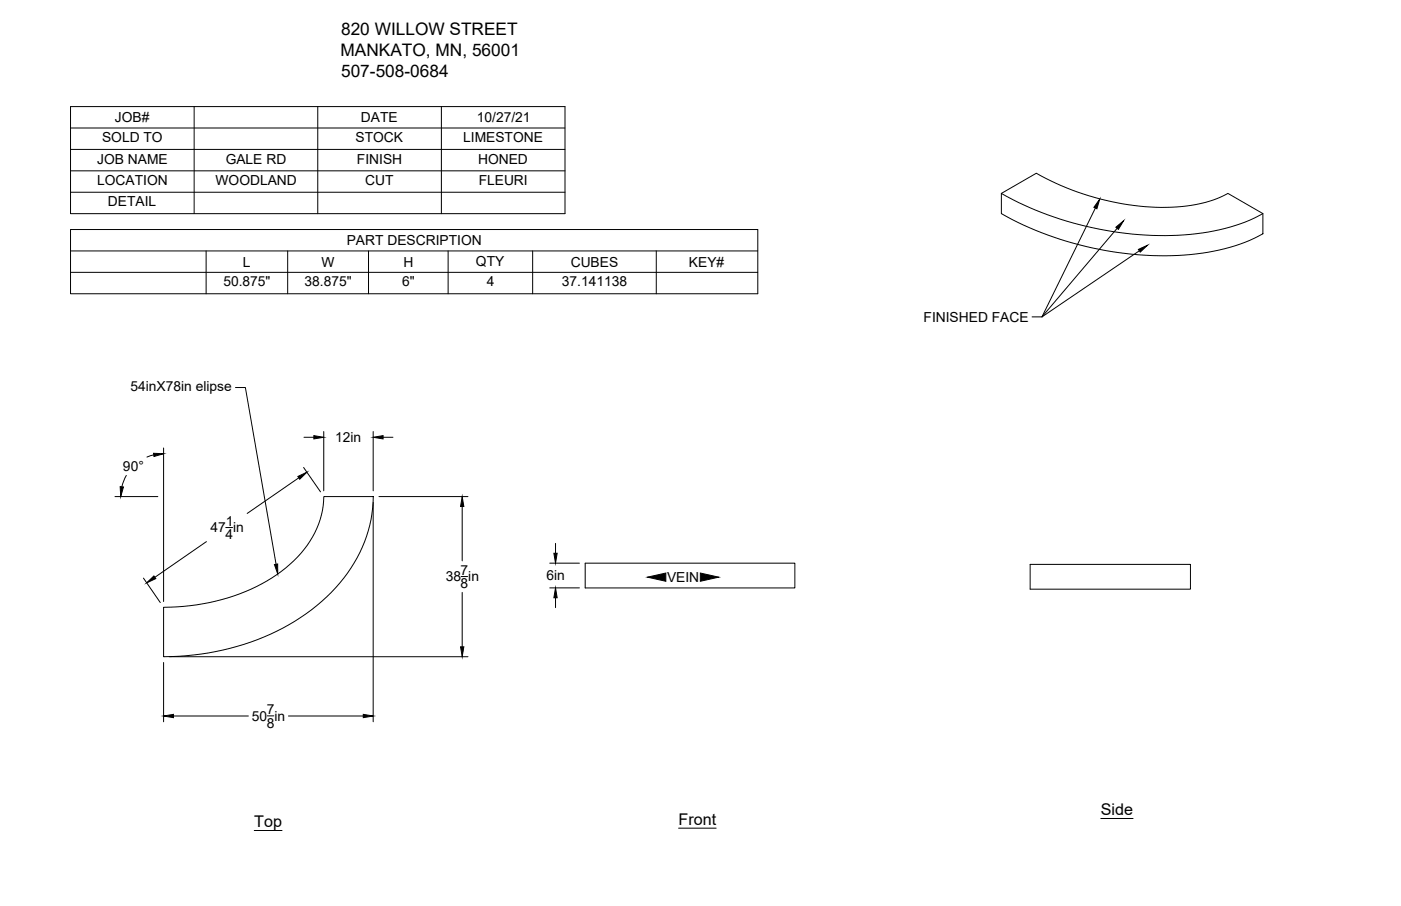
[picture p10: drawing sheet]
<svg xmlns="http://www.w3.org/2000/svg" width="432mm" height="279mm" viewBox="0 0 432 279" stroke-linecap="round" stroke-linejoin="round" font-family="sans-serif">
<!-- layer: Visible -->
<path d="M308.6 59.6l10.8-6.2a79.4 79.4 0 0 0 46.4 10.1 34.6 34.6 0 0 0 12.7-3.9l10.7 6.3v6.2a63.3 63.3 0 0 1-32 6.8 103.8 103.8 0 0 1-48.6-13zM308.6 59.6a102 102 0 0 0 63.8 12 52.8 52.8 0 0 0 16.8-5.7M180.4 173.7h64.6v7.6h-64.6zM317.5 174.1h49.4v7.6h-49.4zM50.4 187.3a60.7 60.7 0 0 0 37.6-12.1 29.3 29.3 0 0 0 11.8-22.1h15.2a43.4 43.4 0 0 1-15.8 32.3 74.4 74.4 0 0 1-48.8 17.1z" fill="none" stroke="#000" stroke-width=".31"/>
<!-- layer: Annotations -->
<path d="M72.6 119.5h3l9.5 54.5M78.4 256.1h8.5M209.1 255.4h11.6M339.3 252.4h9.9" fill="none" stroke="#000" stroke-width=".31"/>
<!-- layer: Dimensions -->
<g fill="none" stroke="#000" stroke-width=".31">
<path d="M50.4 138.2v47.3M93.7 134.9h3M99.8 133.1v18.3M115 133.1v18.3M118.1 134.9h3M35.4 153.1h13.2M38.9 146.6l-1.3 3.5M47.4 140.3l-2.1 .7M92.1 147.4l-15.9 10.9M93.6 144.2l5.2 7.5M115 154.9v67.7M116.8 153.1h27.4"/>
<path d="M142.5 156.2v16.8M44.2 178.3l5.2 7.5M63.6 167l-15.9 11M69.6 162.7h2.1M142.1 177.8h2M169.4 173.7h9.2M171.2 167.6v3M142.5 182.7v16.8M169.4 181.3h9.2M171.2 184.3v3.1M50.4 204.3v18.3M52.2 202.5h92"/>
<path d="M53.5 220.8h23.1M82.4 220.8h2M88.9 220.8h23.1"/>
</g>
<path d="M47.3 139.8l3.1 .1-2.9 .9zM96.7 134.3l3.1 .6-3.1 .5zM115 134.9l3.1-.6v1.1zM37 150.1l1.1 .1-.9 2.9zM91.8 146.9l2.8-1.3-2.2 2.2zM142.5 153.1l.5 3.1h-1.1zM45.2 179.7l2.2-2.1 .6 .8zM170.7 170.6h1l-.5 3.1zM141.9 199.5h1.1l-.5 3zM171.2 181.3l.5 3h-1zM50.4 220.8l3.1-.5v1zM112 220.3l3 .5-3 .5z" fill="#000" stroke="#000" stroke-width=".31"/>
<!-- layer: Annotations -->
<path d="M84.6 174.1l1-.2v3.1z" fill="#000" stroke="#000" stroke-width=".31"/>
<!-- layer: BOM -->
<g fill="none" stroke="#000" stroke-width=".31">
<path d="M21.7 32.9h152.4v33h-152.4zM21.7 39.5h152.4M59.8 32.9v33M97.9 32.9v33M136 32.9v33M21.7 46.1h152.4M21.7 52.7h152.4M21.7 59.3h152.4M21.7 70.8h211.9v19.8h-211.9zM21.7 77.4h211.9M63.5 77.4v13.2M88.7 77.4v13.2"/>
<path d="M113.6 77.4v13.2M138.1 77.4v13.2M164.2 77.4v13.2M202.3 77.4v13.2M21.7 84h211.9"/>
</g>
<!-- layer: 0 -->
<path d="M338.9 61.4l-.8 3-1-.5zM343.9 70.1l2.4-2-1.6 2.6zM350.9 76.9l2.8-1.3-2.3 2.1zM199.6 178l5.6-1.3v2.6zM215.9 176.7l5.6 1.3-5.6 1.3z" fill="#000" stroke="#000" stroke-width=".31"/>
<path d="M337.6 64.2l-16.5 33.5 23.2-27.3M351.2 77.3l-30.1 20.4h-3" fill="none" stroke="#000" stroke-width=".31"/>
<g font-size="5.3">
<text x="105.1" y="10.8">820 WILLOW STREET</text>
<text x="105" y="17.3">MANKATO, MN, 56001</text>
<text x="105.1" y="23.6">507-508-0684</text>
</g>
<g font-size="5">
<text x="339.3" y="251.4">Side</text>
<text x="78.4" y="255.1">Top</text>
<text x="209.1" y="254.4">Front</text>
</g>
<g font-size="4.3">
<text x="35.4" y="37.7">JOB#</text>
<text x="111.3" y="37.7">DATE</text>
<text x="147" y="37.7">10/27/21</text>
<text x="31.5" y="43.8">SOLD TO</text>
<text x="109.6" y="43.8">STOCK</text>
<text x="142.7" y="43.8">LIMESTONE</text>
<text x="30" y="50.4">JOB NAME</text>
<text x="69.6" y="50.4">GALE RD</text>
<text x="110" y="50.4">FINISH</text>
<text x="147.3" y="50.4">HONED</text>
<text x="29.9" y="57">LOCATION</text>
<text x="66.4" y="57">WOODLAND</text>
<text x="112.5" y="57">CUT</text>
<text x="147.5" y="57">FLEURI</text>
<text x="33.3" y="63.6">DETAIL</text>
<text x="106.8" y="75.6">PART DESCRIPTION</text>
<text x="74.8" y="82.2">L</text>
<text x="99.1" y="82.2">W</text>
<text x="124.3" y="82.2">H</text>
<text x="146.7" y="82.1">QTY</text>
<text x="175.9" y="82.2">CUBES</text>
<text x="212.3" y="82.2">KEY#</text>
<text x="68.8" y="88.3">50.875&quot;</text>
<text x="93.9" y="88.3">38.875&quot;</text>
<text x="123.9" y="88.3">6&quot;</text>
<text x="150" y="88.3">4</text>
<text x="173.2" y="88.3">37.141138</text>
<text x="284.6" y="99.3">FINISHED FACE</text>
<text x="40.2" y="120.6">54inX78in elipse</text>
<text x="103.3" y="136.4">12in</text>
<text x="37.9" y="145.3">90°</text>
<text x="64.8" y="164.2">47 in</text>
<text x="69.5" y="166.2">4</text>
<text x="69.6" y="162.2">1</text>
<text x="137.4" y="179.3">38 in</text>
<text x="141.9" y="177.3">7</text>
<text x="168.4" y="179">6in</text>
<text x="205.6" y="179.5">VEIN</text>
<text x="141.9" y="181.4">8</text>
<text x="82.2" y="220.3">7</text>
<text x="77.7" y="222.3">50 in</text>
<text x="82.2" y="224.4">8</text>
</g>
</svg>
